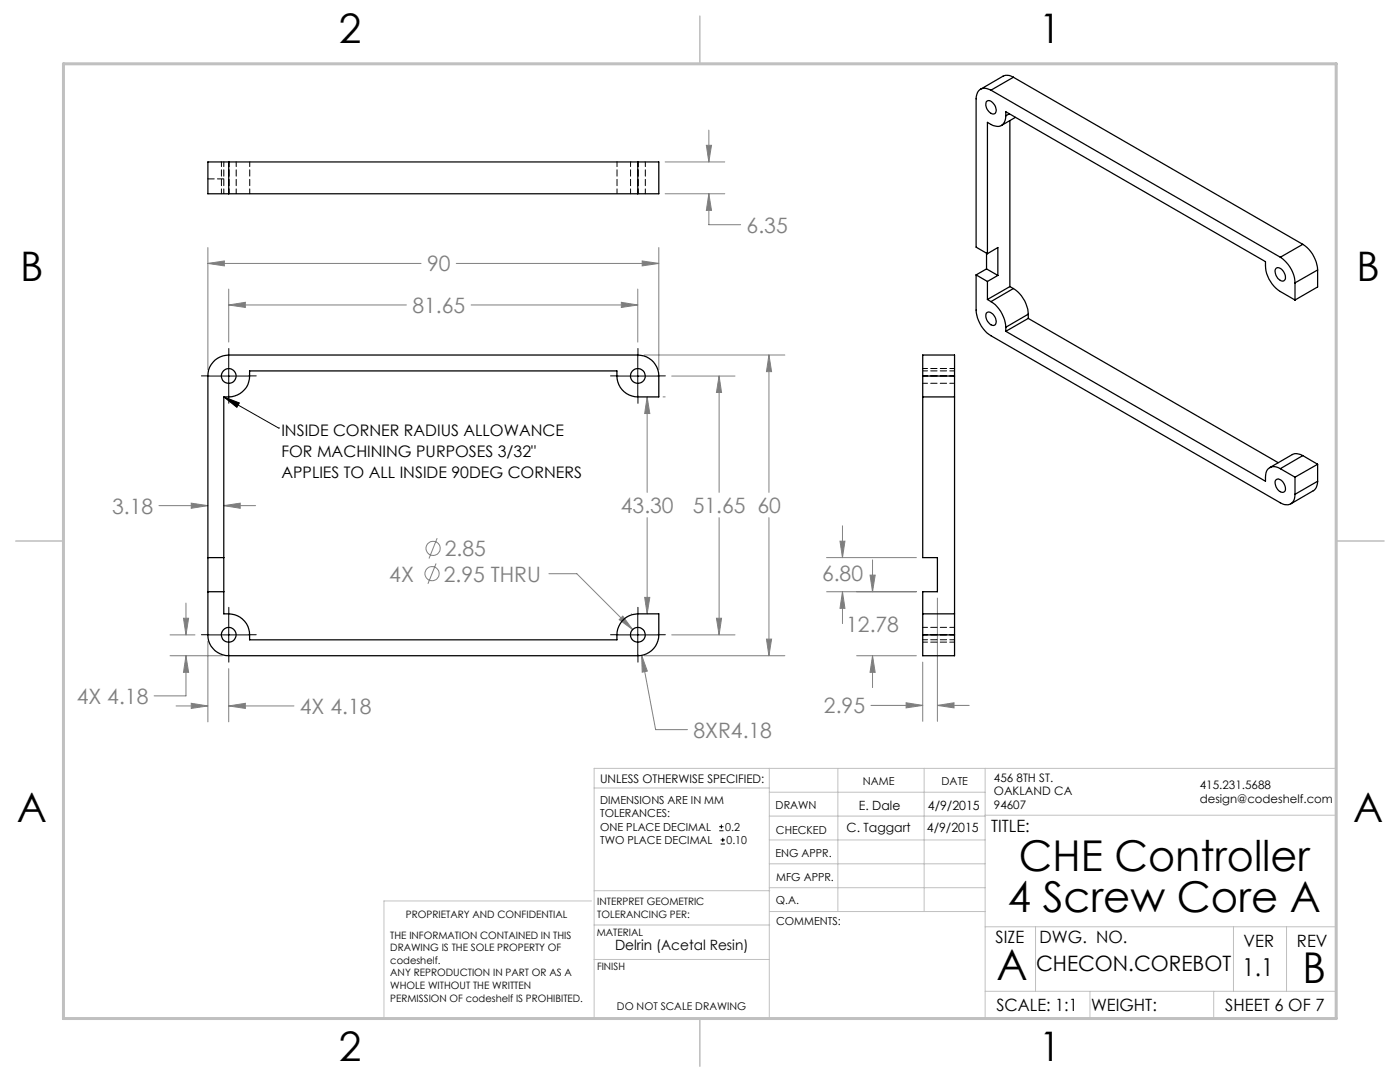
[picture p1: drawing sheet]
<svg xmlns="http://www.w3.org/2000/svg" width="279mm" height="216mm" viewBox="0 0 279 216" stroke-linecap="round" stroke-linejoin="round" font-family="sans-serif">
<g fill="none" stroke="#808080" stroke-width=".2">
<path d="M132.8 38.7h11.8M132.8 32.3h11.8M141 29h1l-.5 3.3zM141.5 38.7v6.1h6.3M141.5 26v6.3M141.5 38.7l.5 3.3h-1zM41.5 49.4v24.4M41.5 52.6h42.5M41.5 52.6l3.3-.5v1zM45.6 57.7v10.6M91.1 52.6h40.4M127.3 57.7v10.6"/>
<path d="M128.2 52.1l3.3 .5-3.3 .5zM131.5 49.4v24.4M45.6 60.9h35.5M45.6 60.9l3.4-.6v1zM94 60.9h33.3M124 60.3l3.3 .6-3.3 .4zM128.6 70.8h28M129.2 79.2v19M129.2 79.2l.5 3.3h-1zM132.3 79.2h.5M134.1 75h12.6M143.5 75v23.2"/>
<path d="M143.5 75l.5 3.3h-1zM153.5 70.8v27.4M153.5 70.8l.5 3.4h-1zM31.7 100.9h9.8M38.2 100.4l3.3 .5-3.3 .5zM44.7 100.9h6.3M44.7 100.9l3.2-.5v1zM87 112.4l-1.6 4.1M87.2 107.4l-1.6 4M109.5 114.5h5.6l11.2 11.1M128.7 119.2h1l-.5 3.3zM129.2 103.3v19.2"/>
<path d="M143.5 103.3v23.4M153.5 103.3v27.5M165 111.3h17.9M165 118.1h17.9M167.6 108h1l-.5 3.3zM168.1 104.9v6.4M168.1 118.1v6.3M168.1 118.1l.5 3.3h-1zM173.6 114.8h1.1l-.6 3.3zM174.1 111.7v6.4M187.1 119.3v24.6M33.9 130.8h10.5"/>
<path d="M33.9 126.7h5M36.6 123.4h1l-.5 3.3zM37.1 130.8v8.1h-6.3M37.1 120.3v6.4M37.1 130.8l.5 3.4h-1zM41.5 128v16M45.6 133.4v10.6M123.6 123.6l.7-.7 2 2.7zM126 122.5h.1M128.1 130.8l2.7 14.8h6.4M128.1 130.8l1.1 3.1-1 .2zM128.6 130.8h28"/>
<path d="M134.1 126.7h12.6M143 123.4h1l-.5 3.3zM153 127.5h1l-.5 3.3zM171 130.8h11.9M174.1 130.8v6.4M174.1 130.8l.6 3.4h-1.1zM184.1 132.1v11.8M35.1 140.9h6.4M38.2 140.3l3.3 .6-3.3 .5zM45.6 140.9h13.1M45.6 140.9l3.4-.6v1.1zM173.8 140.8h10.3"/>
<path d="M180.8 140.2l3.3 .6-3.3 .5zM187.1 140.8h6.3M187.1 140.8l3.3-.6v1.1z"/>
<circle cx="86.2" cy="114.5" r="1.42"/>
<circle cx="86.4" cy="109.4" r="1.42"/>
</g>
<g fill="none" stroke="#000" stroke-width=".2">
<path d="M41.7 75h7.9M44.7 79.2l3.1 1.2-.5 .9zM44.7 79.2l10.9 6.2M45.6 71v8M123.3 75h8M127.3 71v8M55.6 85.4h.1M41.7 126.7h7.9M45.6 122.7v8M123.3 126.7h8M127.3 122.7v8M143.5 165.8h.9"/>
<path d="M143.5 165h.9M143.8 168.4h.9M143.8 167.6h.9M144 164.5v.8M144.3 167.2v.8"/>
</g>
<g fill="none" stroke="#000" stroke-width=".2" stroke-dasharray="15.2 1.3 1.3 1.3">
<path d="M41.7 75h-1.5M45.7 71v-1.5M45.7 79v1.5M49.7 75h1.4M123.3 75h-1.5M127.3 71v-1.5M127.3 79v1.5M131.3 75h1.5M41.7 126.7h-1.5M45.7 122.7v-1.5M45.7 130.7v1.4M49.7 126.7h1.4"/>
<path d="M123.3 126.7h-1.5M127.3 122.7v-1.5M127.3 130.7v1.4M131.3 126.7h1.5"/>
</g>
<g fill="none" stroke="#c0c0c0" stroke-width=".2">
<path d="M118.6 157.2h34.9M153.5 153.3v49.9M153.5 158.1h43.1M167.2 153.3v28.6M184.4 153.3v28.6M196.6 153.3v49.9M118 179.8h-41.4v23.2M118.6 177.7h35M153.5 167.6h43.1M153.5 162.8h43.1M153.5 172.4h43.1M153.5 177.1h43.1"/>
<path d="M196.6 162.7h70.1M118.6 191.5h34.9M118.6 184.6h35M153.6 181.9h43M196.6 197.8h70.1M196.6 184.9h70.1M206.7 184.9v12.9M217.5 197.8v5.4M242.2 197.8v5.4M246.2 184.9v12.9M256.8 184.9v12.9M26.7 203.2h240v-49.9h-148.1v49.9"/>
</g>
<path d="M139.7 3.2v9.5M3.1 107.9h9.6M266.7 107.9h9.5M139.7 203.2v9.6" fill="none" stroke="#c0c0c0" stroke-width=".3"/>
<path d="M12.7 12.7h254v190.5h-254z" fill="none" stroke="#c0c0c0" stroke-width=".6"/>
<path d="M44.7 79.2l3.1 1.2-.5 .9z" fill="#000"/>
<path d="M129.2 79.2l.5 3.3h-1zM128.7 119.2h1l-.5 3.3zM41.5 52.6l3.3-.5v1zM128.2 52.1l3.3 .5-3.3 .5zM153.5 70.8l.5 3.4h-1zM153 127.5h1l-.5 3.3zM45.6 60.9l3.4-.6v1zM124 60.3l3.3 .6-3.3 .4zM143.5 75l.5 3.3h-1zM143 123.4h1l-.5 3.3zM124.3 122.9l-.7 .7 2.7 2zM128.1 130.8l.1 3.3 1-.2zM45.6 140.9l3.4-.6v1.1zM38.2 140.3l3.3 .6-3.3 .5zM37.1 130.8l.5 3.4h-1zM36.6 123.4h1l-.5 3.3zM44.7 100.9l3.2-.5v1zM38.2 100.4l3.3 .5-3.3 .5zM141.5 38.7l.5 3.3h-1zM141 29h1l-.5 3.3zM167.6 108h1l-.5 3.3zM168.1 118.1l.5 3.3h-1zM187.1 140.8l3.3-.6v1.1zM180.8 140.2l3.3 .6-3.3 .5zM174.1 130.8l.6 3.4h-1.1zM173.6 114.8h1.1l-.6 3.3z" fill="#808080"/>
<g fill="none" stroke="#000" stroke-width=".25">
<path d="M197.8 18a1.76 1.76 0 0 0-2.9 .8l-.1 .9v29.6l2.3 1.3M197.8 18l57.7 33.3M202.2 15.4a2.14 2.14 0 0 0-2-.2l-4.5 2.6M202.2 15.4l-4.4 2.6M202.2 15.4l57.8 33.4M45.6 32.3h-4.1v6.4h4.1M45.6 38.7h81.7M45.6 32.3v6.4M45.6 32.3h81.7M127.3 32.3h4.2v6.4h-4.2M127.3 32.3v6.4M196.9 20.3l.1-.2a1.55 1.55 0 0 1 1.8 1.6 .73 .73 0 0 1-.3 1 .73 .73 0 0 1-1-.3 1.98 1.98 0 0 1-.6-2.1z"/>
<path d="M200.7 23.1v-.8l51.9 29.9a6.5 6.5 0 0 0 2.9 6l2.9 1.7M200.7 23.1a1.82 1.82 0 0 1-.8 1.9 1.82 1.82 0 0 1-2.1-.2l-.7-.4v26.2M201.4 22.7l-.7 .4M201.5 24.1v33.1M202.6 23.4l-2.8 1.6M194.8 54.9v7a6.7 6.7 0 0 0 3 5.1l57.7 33.3a1.79 1.79 0 0 0 2.1 .2 1.79 1.79 0 0 0 .8-1.9M194.8 54.9l2.3 1.3M196.9 53.7l2.2 1.3M196.9 50.5v3.2M196.9 53.7l-2.1 1.2M197.1 56.2v3.6M197.1 59.8l.7 .4"/>
<path d="M197.1 50.6l2-1.2v5.6M199.1 55l-2 1.2M201.5 57.2l-4.4 2.6M201.5 57.2l.7 .4M202.2 57.6a6.6 6.6 0 0 1 3 5.1M202.2 57.6l-4.4 2.6M254.6 53.6a1.1 1.1 0 0 1 1.7 .8l.2 .6a.74 .74 0 0 1-.2 1 .74 .74 0 0 1-1-.2 1.98 1.98 0 0 1-.7-2.2zM255.5 51.3a6.6 6.6 0 0 1 2.9 5.1M258.4 56.4v3.5M260 48.8a6.5 6.5 0 0 1 3 5.1M260 48.8l-4.5 2.5M263 53.9l-4.6 2.5"/>
<path d="M263 53.9v3.4l-4.6 2.6M42.9 71.9a4.5 4.5 0 0 1 2.7-1.1h81.7a4.2 4.2 0 0 1 4.2 4.2v4.2h-4.2a4.3 4.3 0 0 1-4.2-5.2h-73.3a4.4 4.4 0 0 1-5.1 5.2v43.3a4.4 4.4 0 0 1 5.1 5.2h73.3a4.3 4.3 0 0 1 4.2-5.2h4.2v4.2a4.2 4.2 0 0 1-4.2 4.1h-81.7a4.1 4.1 0 0 1-4.1-4.1v-51.7a4 4 0 0 1 1.4-3.1zM184.1 75v-4.2h6.4v4.2M184.1 79.2h6.4M184.1 75v36.3h3v6.8h-3v8.6M184.1 75h6.4M190.5 75v51.7M196.9 62.5a1.13 1.13 0 0 1 1.6 .7l.3 .6a.74 .74 0 0 1-.2 1.1 .74 .74 0 0 1-1.1-.3 2.02 2.02 0 0 1-.6-2.1zM197.8 60.2a6.5 6.5 0 0 1 2.9 5.1M200.7 66.1l51.9 29.9v-.8a1.8 1.8 0 0 1 .8-1.9 1.8 1.8 0 0 1 2.1 .2M200.7 65.3v.8M205.2 63.5l-4.5 2.6"/>
<path d="M205.2 63.5l49.9 28.8M205.2 62.7l-4.5 2.6M205.2 62.7v.8M254.7 95.7a1.39 1.39 0 0 1 1.7 1.1l.1 .4a.74 .74 0 0 1-.2 .9 .74 .74 0 0 1-1-.1 2.02 2.02 0 0 1-.7-2.2zM255.5 93.5l2.9 1.7M258.4 95.2v3.4M260 90.9l-1.2-.4-.7 .1-4.7 2.7M260 90.9l-4.5 2.6M260 90.9l3 1.7M263 96l-.1 .5a1.88 1.88 0 0 1-.8 1.4l-4.5 2.6M263 92.6v3.4M263 92.6l-4.6 2.6"/>
<path d="M263 96l-4.6 2.6M41.5 111.3h3.2M41.5 118.1h3.2M184.1 126.7v4.1h6.4v-4.1M184.1 122.5h6.4M184.1 126.7h6.4"/>
<circle cx="45.6" cy="75" r="1.46"/>
<circle cx="127.3" cy="75" r="1.47"/>
<circle cx="45.6" cy="126.7" r="1.46"/>
<circle cx="127.3" cy="126.7" r="1.47"/>
</g>
<g fill="none" stroke="#000" stroke-width=".2" stroke-dasharray="1.3 .6" stroke-dashoffset=".3">
<path d="M44.2 32.3v6.3M44.7 38.6v-6.3M45.7 38.6v-6.3M47.1 38.6v-6.3M49.8 38.6v-6.3M123.1 38.6v-6.3M125.8 32.3v6.3M127.3 38.6v-6.3M128.8 38.6v-6.3M184.2 75h6.3M184.2 74h6.3M184.2 76.5h6.3"/>
<path d="M190.5 73.5h-6.3M184.2 126.7h6.3M184.2 127.7h6.3M184.2 128.1h6.3M190.5 125.2h-6.3"/>
</g>
<path d="M44.7 35.7h-3.2" fill="none" stroke="#000" stroke-width=".2" stroke-dasharray="1.3 .6"/>
<g font-size="8.5">
<text x="203.3" y="173.8">CHE Controller</text>
<text x="201.2" y="181.9">4 Screw Core A</text>
<text x="198.9" y="195.5">A</text>
<text x="259.9" y="196.1">B</text>
</g>
<g font-size="8.1">
<text x="67.6" y="8.5">2</text>
<text x="207.3" y="8.5">1</text>
<text x="4" y="56.2">B</text>
<text x="270.7" y="56.2">B</text>
<text x="3.3" y="164.1">A</text>
<text x="270" y="164.1">A</text>
<text x="67.6" y="211.7">2</text>
<text x="207.3" y="211.7">1</text>
</g>
<text font-size="4.9" x="247.9" y="194.7">1.1</text>
<g font-size="4.2" fill="#808080">
<text x="149" y="46.4">6.35</text>
<text x="85.2" y="54.2">90</text>
<text x="82.3" y="62.4">81.65</text>
<text x="22.4" y="102.5">3.18</text>
<text x="123.9" y="102.3">43.30</text>
<text x="138.2" y="102.3">51.65 60</text>
<text x="88.8" y="111">2.85</text>
<text x="77.7" y="116.1">4X</text>
<text x="88.6" y="116">2.95 THRU</text>
<text x="164.1" y="115.9">6.80</text>
<text x="168.9" y="126.1">12.78</text>
<text x="15.3" y="140.5">4X 4.18</text>
<text x="59.9" y="142.4">4X 4.18</text>
<text x="164.4" y="142.3">2.95</text>
<text x="138.4" y="147.2">8XR4.18</text>
</g>
<text font-size="4.2" x="206.8" y="193.8">CHECON.COREBOT</text>
<g font-size="3.4">
<text x="197.8" y="166">TITLE:</text>
<text x="198.7" y="188.1">SIZE</text>
<text x="207.5" y="188.1">DWG. NO.</text>
<text x="248.2" y="189.1">VER</text>
<text x="258.8" y="189.1">REV</text>
<text x="198.8" y="201.7">SCALE: 1:1</text>
<text x="217.7" y="201.8">WEIGHT:</text>
<text x="244.5" y="201.7">SHEET 6 OF 7</text>
</g>
<g font-size="3.2">
<text x="56.2" y="87.1">INSIDE CORNER RADIUS ALLOWANCE</text>
<text x="56.2" y="91.3">FOR MACHINING PURPOSES 3/32&quot;</text>
<text x="56.2" y="95.4">APPLIES TO ALL INSIDE 90DEG CORNERS</text>
</g>
<text font-size="2.8" x="122.7" y="189.6">Delrin (Acetal Resin)</text>
<g font-size="2.5">
<text x="171.4" y="161.5">E. Dale</text>
<text x="185.2" y="161.5">4/9/2015</text>
<text x="169" y="166">C. Taggart</text>
<text x="185" y="166">4/9/2015</text>
</g>
<text font-size="2.4" x="119.8" y="156.2">UNLESS OTHERWISE SPECIFIED:</text>
<g font-size="2.3">
<text x="198.3" y="156">456 8TH ST.</text>
<text x="198.3" y="158.7">OAKLAND CA</text>
<text x="198.3" y="161.5">94607</text>
<text x="239.4" y="157.5">415.231.5688</text>
<text x="239.4" y="160.3">design@codeshelf.com</text>
</g>
<g font-size="2.2">
<text x="119.8" y="160.5">DIMENSIONS ARE IN MM</text>
<text x="154.8" y="161.4">DRAWN</text>
<text x="172.2" y="156.7">NAME</text>
<text x="187.9" y="156.7">DATE</text>
<text x="119.8" y="163.1">TOLERANCES:</text>
<text x="119.8" y="165.8">ONE PLACE DECIMAL</text>
<text x="144.7" y="165.8">0.2</text>
<text x="154.9" y="166.3">CHECKED</text>
<text x="119.8" y="168.4">TWO PLACE DECIMAL</text>
<text x="145" y="168.4">0.10</text>
<text x="154.8" y="171">ENG APPR.</text>
<text x="154.9" y="175.7">MFG APPR.</text>
<text x="154.9" y="180.4">Q.A.</text>
<text x="154.9" y="184.6">COMMENTS:</text>
</g>
<text font-size="2.1" x="123.1" y="201.6">DO NOT SCALE DRAWING</text>
<g font-size="2">
<text x="81" y="183.1">PROPRIETARY AND CONFIDENTIAL</text>
<text x="119.2" y="180.6">INTERPRET GEOMETRIC</text>
<text x="119.2" y="183.1">TOLERANCING PER:</text>
<text x="77.9" y="187.3">THE INFORMATION CONTAINED IN THIS</text>
<text x="77.9" y="189.8">DRAWING IS THE SOLE PROPERTY OF</text>
<text x="119.1" y="186.7">MATERIAL</text>
<text x="77.9" y="192.3">codeshelf.</text>
<text x="77.9" y="194.8">ANY REPRODUCTION IN PART OR AS A</text>
<text x="77.9" y="197.4">WHOLE WITHOUT THE WRITTEN</text>
<text x="119.1" y="193.5">FINISH</text>
<text x="77.9" y="199.9">PERMISSION OF codeshelf IS PROHIBITED.</text>
</g>
</svg>
